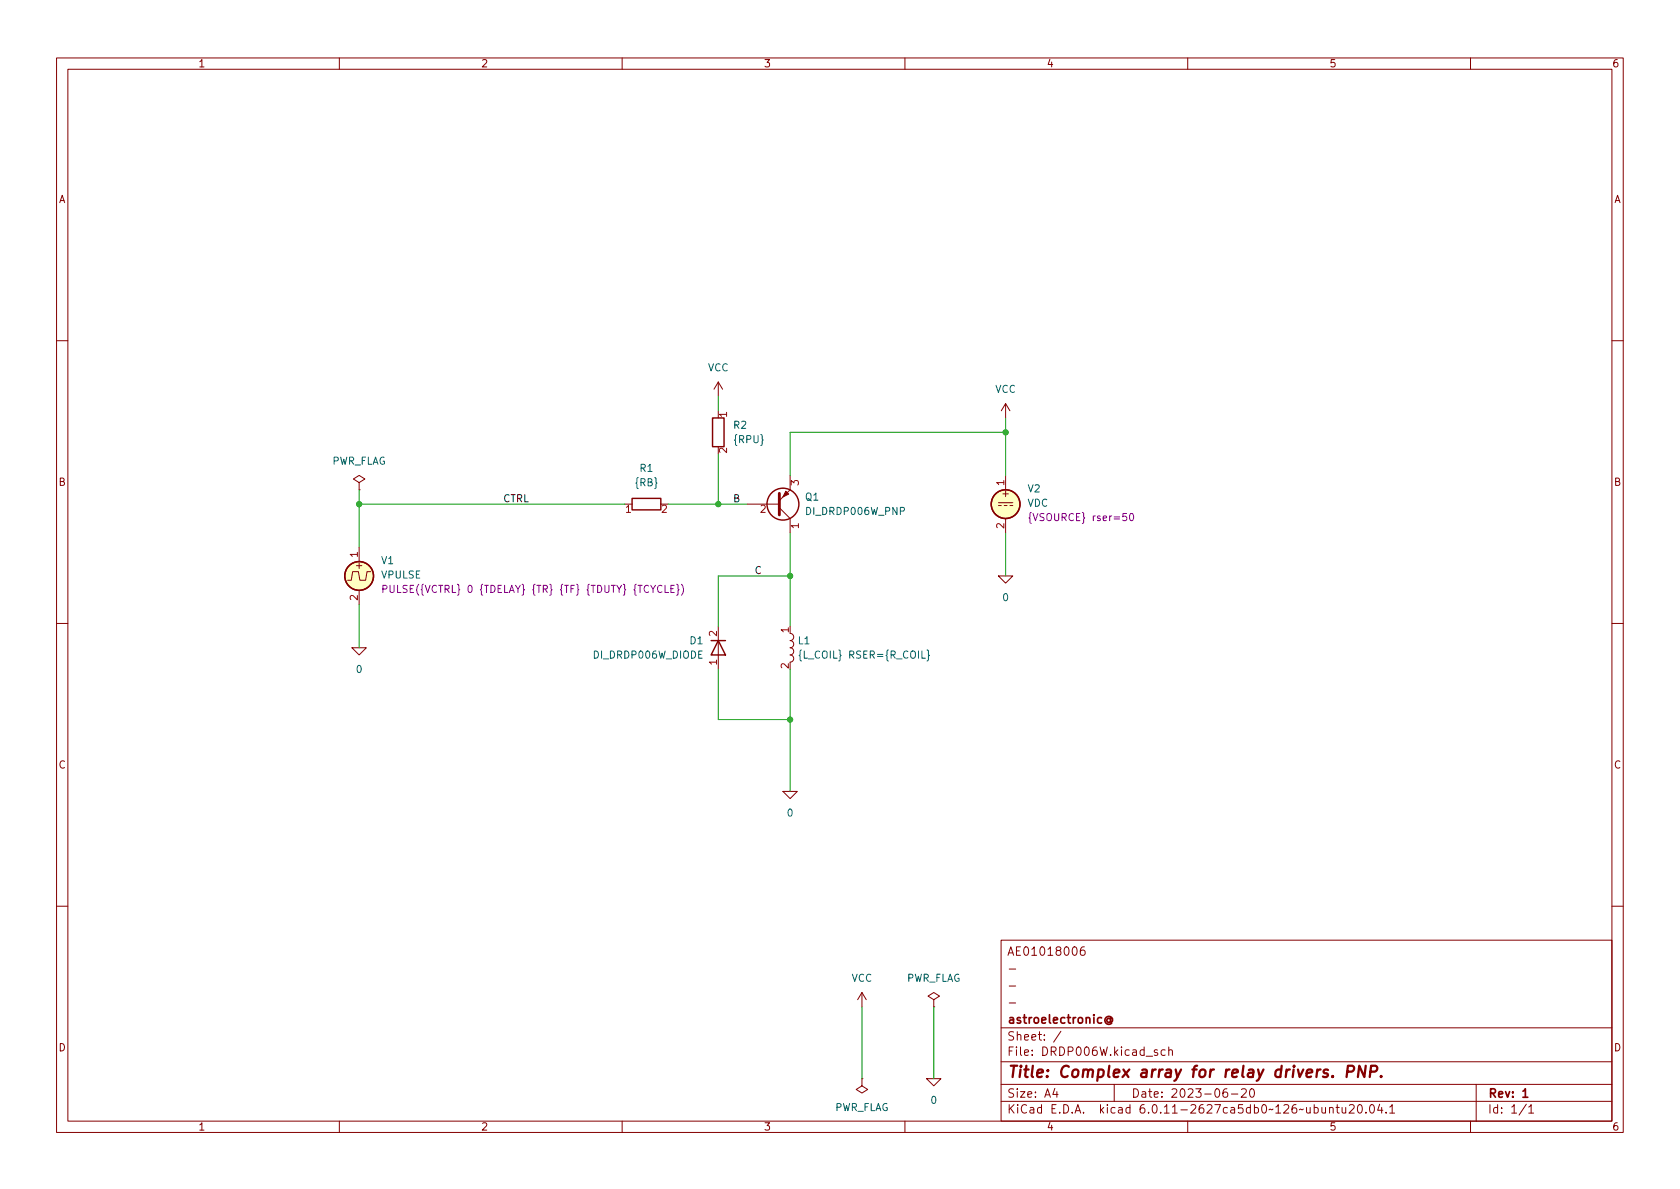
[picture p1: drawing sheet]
(kicad_sch (version 20211123) (generator eeschema)

 (paper "A4")

 (title_block
  (title "Complex array for relay drivers. PNP.")
  (date "2023-06-20")
  (rev "1")
  (company "astroelectronic@")
  (comment 1 "-")
  (comment 2 "-")
  (comment 3 "-")
  (comment 4 "AE01018006"))

 (lib_symbols
  (symbol "Device:L" (pin_names (offset 1.016) hide) (in_bom yes) (on_board yes)
   (property "Reference" "L" (id 0) (at -1.27 0 90) (effects (font (size 1.27 1.27))))
   (property "Value" "L" (id 1) (at 1.905 0 90) (effects (font (size 1.27 1.27))))
   (property "Footprint" "" (id 2) (at 0 0 0) (effects (font (size 1.27 1.27)) hide))
   (property "Datasheet" "~" (id 3) (at 0 0 0) (effects (font (size 1.27 1.27)) hide))
   (symbol "L_0_1"
    (arc (start 0 -2.54) (mid 0.635 -1.905) (end 0 -1.27) (stroke (width 0) (type default) (color 0 0 0 0)) (fill (type none)))
    (arc (start 0 -1.27) (mid 0.635 -0.635) (end 0 0) (stroke (width 0) (type default) (color 0 0 0 0)) (fill (type none)))
    (arc (start 0 0) (mid 0.635 0.635) (end 0 1.27) (stroke (width 0) (type default) (color 0 0 0 0)) (fill (type none)))
    (arc (start 0 1.27) (mid 0.635 1.905) (end 0 2.54) (stroke (width 0) (type default) (color 0 0 0 0)) (fill (type none))))
   (symbol "L_1_1"
    (pin passive line (at 0 3.81 270) (length 1.27) (name "1" (effects (font (size 1.27 1.27)))) (number "1" (effects (font (size 1.27 1.27)))))
    (pin passive line (at 0 -3.81 90) (length 1.27) (name "2" (effects (font (size 1.27 1.27)))) (number "2" (effects (font (size 1.27 1.27)))))))
  (symbol "Device:Q_PNP_CBE" (pin_names (offset 0) hide) (in_bom yes) (on_board yes)
   (property "Reference" "Q" (id 0) (at 5.08 1.27 0) (effects (font (size 1.27 1.27)) (justify left)))
   (property "Value" "Q_PNP_CBE" (id 1) (at 5.08 -1.27 0) (effects (font (size 1.27 1.27)) (justify left)))
   (property "Footprint" "" (id 2) (at 5.08 2.54 0) (effects (font (size 1.27 1.27)) hide))
   (property "Datasheet" "~" (id 3) (at 0 0 0) (effects (font (size 1.27 1.27)) hide))
   (symbol "Q_PNP_CBE_0_1"
    (polyline (pts (xy 0.635 0.635) (xy 2.54 2.54)) (stroke (width 0) (type default) (color 0 0 0 0)) (fill (type none)))
    (polyline (pts (xy 0.635 -0.635) (xy 2.54 -2.54) (xy 2.54 -2.54)) (stroke (width 0) (type default) (color 0 0 0 0)) (fill (type none)))
    (polyline (pts (xy 0.635 1.905) (xy 0.635 -1.905) (xy 0.635 -1.905)) (stroke (width 0.508) (type default) (color 0 0 0 0)) (fill (type none)))
    (polyline (pts (xy 2.286 -1.778) (xy 1.778 -2.286) (xy 1.27 -1.27) (xy 2.286 -1.778) (xy 2.286 -1.778)) (stroke (width 0) (type default) (color 0 0 0 0)) (fill (type outline)))
    (circle (center 1.27 0) (radius 2.8194) (stroke (width 0.254) (type default) (color 0 0 0 0)) (fill (type none))))
   (symbol "Q_PNP_CBE_1_1"
    (pin passive line (at 2.54 5.08 270) (length 2.54) (name "C" (effects (font (size 1.27 1.27)))) (number "1" (effects (font (size 1.27 1.27)))))
    (pin input line (at -5.08 0 0) (length 5.715) (name "B" (effects (font (size 1.27 1.27)))) (number "2" (effects (font (size 1.27 1.27)))))
    (pin passive line (at 2.54 -5.08 90) (length 2.54) (name "E" (effects (font (size 1.27 1.27)))) (number "3" (effects (font (size 1.27 1.27)))))))
  (symbol "Device:R" (pin_names (offset 0) hide) (in_bom yes) (on_board yes)
   (property "Reference" "R" (id 0) (at 2.032 0 90) (effects (font (size 1.27 1.27))))
   (property "Value" "R" (id 1) (at 0 0 90) (effects (font (size 1.27 1.27))))
   (property "Footprint" "" (id 2) (at -1.778 0 90) (effects (font (size 1.27 1.27)) hide))
   (property "Datasheet" "~" (id 3) (at 0 0 0) (effects (font (size 1.27 1.27)) hide))
   (symbol "R_0_1"
    (rectangle (start -1.016 -2.54) (end 1.016 2.54) (stroke (width 0.254) (type default) (color 0 0 0 0)) (fill (type none))))
   (symbol "R_1_1"
    (pin passive line (at 0 3.81 270) (length 1.27) (name "~" (effects (font (size 1.27 1.27)))) (number "1" (effects (font (size 1.27 1.27)))))
    (pin passive line (at 0 -3.81 90) (length 1.27) (name "~" (effects (font (size 1.27 1.27)))) (number "2" (effects (font (size 1.27 1.27)))))))
  (symbol "R_1" (pin_names (offset 0) hide) (in_bom yes) (on_board yes)
   (property "Reference" "R" (id 0) (at 2.032 0 90) (effects (font (size 1.27 1.27))))
   (property "Value" "R_1" (id 1) (at 0 0 90) (effects (font (size 1.27 1.27))))
   (property "Footprint" "" (id 2) (at -1.778 0 90) (effects (font (size 1.27 1.27)) hide))
   (property "Datasheet" "~" (id 3) (at 0 0 0) (effects (font (size 1.27 1.27)) hide))
   (symbol "R_1_0_1"
    (rectangle (start -1.016 -2.54) (end 1.016 2.54) (stroke (width 0.254) (type default) (color 0 0 0 0)) (fill (type none))))
   (symbol "R_1_1_1"
    (pin passive line (at 0 3.81 270) (length 1.27) (name "~" (effects (font (size 1.27 1.27)))) (number "1" (effects (font (size 1.27 1.27)))))
    (pin passive line (at 0 -3.81 90) (length 1.27) (name "~" (effects (font (size 1.27 1.27)))) (number "2" (effects (font (size 1.27 1.27)))))))
  (symbol "Simulation_SPICE:DIODE" (pin_names (offset 1.016) hide) (in_bom yes) (on_board yes)
   (property "Reference" "D" (id 0) (at 0 2.54 0) (effects (font (size 1.27 1.27))))
   (property "Value" "DIODE" (id 1) (at 0 -2.54 0) (effects (font (size 1.27 1.27))))
   (property "Footprint" "" (id 2) (at 0 0 0) (effects (font (size 1.27 1.27)) hide))
   (property "Datasheet" "~" (id 3) (at 0 0 0) (effects (font (size 1.27 1.27)) hide))
   (property "Spice_Netlist_Enabled" "Y" (id 4) (at 0 0 0) (effects (font (size 1.27 1.27)) (justify left) hide))
   (property "Spice_Primitive" "D" (id 5) (at 0 0 0) (effects (font (size 1.27 1.27)) (justify left) hide))
   (symbol "DIODE_0_1"
    (polyline (pts (xy 1.27 0) (xy -1.27 0)) (stroke (width 0) (type default) (color 0 0 0 0)) (fill (type none)))
    (polyline (pts (xy 1.27 1.27) (xy 1.27 -1.27)) (stroke (width 0.254) (type default) (color 0 0 0 0)) (fill (type none)))
    (polyline (pts (xy -1.27 -1.27) (xy -1.27 1.27) (xy 1.27 0) (xy -1.27 -1.27)) (stroke (width 0.254) (type default) (color 0 0 0 0)) (fill (type none))))
   (symbol "DIODE_1_1"
    (pin passive line (at -3.81 0 0) (length 2.54) (name "A" (effects (font (size 1.27 1.27)))) (number "1" (effects (font (size 1.27 1.27)))))
    (pin passive line (at 3.81 0 180) (length 2.54) (name "K" (effects (font (size 1.27 1.27)))) (number "2" (effects (font (size 1.27 1.27)))))))
  (symbol "Simulation_SPICE:VDC" (pin_names (offset 0.0254) hide) (in_bom yes) (on_board yes)
   (property "Reference" "V" (id 0) (at 2.54 2.54 0) (effects (font (size 1.27 1.27)) (justify left)))
   (property "Value" "VDC" (id 1) (at 2.54 0 0) (effects (font (size 1.27 1.27)) (justify left)))
   (property "Footprint" "" (id 2) (at 0 0 0) (effects (font (size 1.27 1.27)) hide))
   (property "Datasheet" "~" (id 3) (at 0 0 0) (effects (font (size 1.27 1.27)) hide))
   (property "Spice_Netlist_Enabled" "Y" (id 4) (at 0 0 0) (effects (font (size 1.27 1.27)) (justify left) hide))
   (property "Spice_Primitive" "V" (id 5) (at 0 0 0) (effects (font (size 1.27 1.27)) (justify left) hide))
   (property "Spice_Model" "dc(1)" (id 6) (at 2.54 -2.54 0) (effects (font (size 1.27 1.27)) (justify left)))
   (symbol "VDC_0_0"
    (polyline (pts (xy -1.27 0.254) (xy 1.27 0.254)) (stroke (width 0) (type default) (color 0 0 0 0)) (fill (type none)))
    (polyline (pts (xy -0.762 -0.254) (xy -1.27 -0.254)) (stroke (width 0) (type default) (color 0 0 0 0)) (fill (type none)))
    (polyline (pts (xy 0.254 -0.254) (xy -0.254 -0.254)) (stroke (width 0) (type default) (color 0 0 0 0)) (fill (type none)))
    (polyline (pts (xy 1.27 -0.254) (xy 0.762 -0.254)) (stroke (width 0) (type default) (color 0 0 0 0)) (fill (type none)))
    (text "+" (at 0 1.905 0) (effects (font (size 1.27 1.27)))))
   (symbol "VDC_0_1"
    (circle (center 0 0) (radius 2.54) (stroke (width 0.254) (type default) (color 0 0 0 0)) (fill (type background))))
   (symbol "VDC_1_1"
    (pin passive line (at 0 5.08 270) (length 2.54) (name "~" (effects (font (size 1.27 1.27)))) (number "1" (effects (font (size 1.27 1.27)))))
    (pin passive line (at 0 -5.08 90) (length 2.54) (name "~" (effects (font (size 1.27 1.27)))) (number "2" (effects (font (size 1.27 1.27)))))))
  (symbol "Simulation_SPICE:VPULSE" (pin_names (offset 0.0254) hide) (in_bom yes) (on_board yes)
   (property "Reference" "V" (id 0) (at 2.54 2.54 0) (effects (font (size 1.27 1.27)) (justify left)))
   (property "Value" "VPULSE" (id 1) (at 2.54 0 0) (effects (font (size 1.27 1.27)) (justify left)))
   (property "Footprint" "" (id 2) (at 0 0 0) (effects (font (size 1.27 1.27)) hide))
   (property "Datasheet" "~" (id 3) (at 0 0 0) (effects (font (size 1.27 1.27)) hide))
   (property "Spice_Netlist_Enabled" "Y" (id 4) (at 0 0 0) (effects (font (size 1.27 1.27)) (justify left) hide))
   (property "Spice_Primitive" "V" (id 5) (at 0 0 0) (effects (font (size 1.27 1.27)) (justify left) hide))
   (property "Spice_Model" "pulse(0 1 2n 2n 2n 50n 100n)" (id 6) (at 2.54 -2.54 0) (effects (font (size 1.27 1.27)) (justify left)))
   (symbol "VPULSE_0_0"
    (polyline (pts (xy -2.032 -0.762) (xy -1.397 -0.762) (xy -1.143 0.762) (xy -0.127 0.762) (xy 0.127 -0.762) (xy 1.143 -0.762) (xy 1.397 0.762) (xy 2.032 0.762)) (stroke (width 0) (type default) (color 0 0 0 0)) (fill (type none)))
    (text "+" (at 0 1.905 0) (effects (font (size 1.27 1.27)))))
   (symbol "VPULSE_0_1"
    (circle (center 0 0) (radius 2.54) (stroke (width 0.254) (type default) (color 0 0 0 0)) (fill (type background))))
   (symbol "VPULSE_1_1"
    (pin passive line (at 0 5.08 270) (length 2.54) (name "~" (effects (font (size 1.27 1.27)))) (number "1" (effects (font (size 1.27 1.27)))))
    (pin passive line (at 0 -5.08 90) (length 2.54) (name "~" (effects (font (size 1.27 1.27)))) (number "2" (effects (font (size 1.27 1.27)))))))
  (symbol "power:PWR_FLAG" (power) (pin_numbers hide) (pin_names (offset 0) hide) (in_bom yes) (on_board yes)
   (property "Reference" "#FLG" (id 0) (at 0 1.905 0) (effects (font (size 1.27 1.27)) hide))
   (property "Value" "PWR_FLAG" (id 1) (at 0 3.81 0) (effects (font (size 1.27 1.27))))
   (property "Footprint" "" (id 2) (at 0 0 0) (effects (font (size 1.27 1.27)) hide))
   (property "Datasheet" "~" (id 3) (at 0 0 0) (effects (font (size 1.27 1.27)) hide))
   (symbol "PWR_FLAG_0_0"
    (pin power_out line (at 0 0 90) (length 0) (name "pwr" (effects (font (size 1.27 1.27)))) (number "1" (effects (font (size 1.27 1.27))))))
   (symbol "PWR_FLAG_0_1"
    (polyline (pts (xy 0 0) (xy 0 1.27) (xy -1.016 1.905) (xy 0 2.54) (xy 1.016 1.905) (xy 0 1.27)) (stroke (width 0) (type default) (color 0 0 0 0)) (fill (type none)))))
  (symbol "power:VCC" (power) (pin_names (offset 0)) (in_bom yes) (on_board yes)
   (property "Reference" "#PWR" (id 0) (at 0 -3.81 0) (effects (font (size 1.27 1.27)) hide))
   (property "Value" "VCC" (id 1) (at 0 3.81 0) (effects (font (size 1.27 1.27))))
   (property "Footprint" "" (id 2) (at 0 0 0) (effects (font (size 1.27 1.27)) hide))
   (property "Datasheet" "" (id 3) (at 0 0 0) (effects (font (size 1.27 1.27)) hide))
   (symbol "VCC_0_1"
    (polyline (pts (xy -0.762 1.27) (xy 0 2.54)) (stroke (width 0) (type default) (color 0 0 0 0)) (fill (type none)))
    (polyline (pts (xy 0 0) (xy 0 2.54)) (stroke (width 0) (type default) (color 0 0 0 0)) (fill (type none)))
    (polyline (pts (xy 0 2.54) (xy 0.762 1.27)) (stroke (width 0) (type default) (color 0 0 0 0)) (fill (type none))))
   (symbol "VCC_1_1"
    (pin power_in line (at 0 0 90) (length 0) hide (name "VCC" (effects (font (size 1.27 1.27)))) (number "1" (effects (font (size 1.27 1.27)))))))
  (symbol "pspice:0" (power) (pin_names (offset 0)) (in_bom yes) (on_board yes)
   (property "Reference" "#GND" (id 0) (at 0 -2.54 0) (effects (font (size 1.27 1.27)) hide))
   (property "Value" "0" (id 1) (at 0 -1.778 0) (effects (font (size 1.27 1.27))))
   (property "Footprint" "" (id 2) (at 0 0 0) (effects (font (size 1.27 1.27)) hide))
   (property "Datasheet" "~" (id 3) (at 0 0 0) (effects (font (size 1.27 1.27)) hide))
   (symbol "0_0_1"
    (polyline (pts (xy -1.27 0) (xy 0 -1.27) (xy 1.27 0) (xy -1.27 0)) (stroke (width 0) (type default) (color 0 0 0 0)) (fill (type none))))
   (symbol "0_1_1"
    (pin power_in line (at 0 0 0) (length 0) hide (name "0" (effects (font (size 1.016 1.016)))) (number "1" (effects (font (size 1.016 1.016))))))))

 (junction (at 127 88.9) (diameter 0) (color 0 0 0 0))
 (junction (at 177.8 76.2) (diameter 0) (color 0 0 0 0))
 (junction (at 139.7 127) (diameter 0) (color 0 0 0 0))
 (junction (at 139.7 101.6) (diameter 0) (color 0 0 0 0))
 (junction (at 63.5 88.9) (diameter 0) (color 0 0 0 0))

 (wire (pts (xy 139.7 76.2) (xy 177.8 76.2)) (stroke (width 0) (type default) (color 0 0 0 0)))
 (wire (pts (xy 127 69.85) (xy 127 72.39)) (stroke (width 0) (type default) (color 0 0 0 0)))
 (wire (pts (xy 127 127) (xy 139.7 127)) (stroke (width 0) (type default) (color 0 0 0 0)))
 (wire (pts (xy 63.5 88.9) (xy 110.49 88.9)) (stroke (width 0) (type default) (color 0 0 0 0)))
 (wire (pts (xy 139.7 101.6) (xy 139.7 110.49)) (stroke (width 0) (type default) (color 0 0 0 0)))
 (wire (pts (xy 177.8 73.66) (xy 177.8 76.2)) (stroke (width 0) (type default) (color 0 0 0 0)))
 (wire (pts (xy 177.8 93.98) (xy 177.8 101.6)) (stroke (width 0) (type default) (color 0 0 0 0)))
 (wire (pts (xy 127 110.49) (xy 127 101.6)) (stroke (width 0) (type default) (color 0 0 0 0)))
 (wire (pts (xy 127 101.6) (xy 139.7 101.6)) (stroke (width 0) (type default) (color 0 0 0 0)))
 (wire (pts (xy 63.5 106.68) (xy 63.5 114.3)) (stroke (width 0) (type default) (color 0 0 0 0)))
 (wire (pts (xy 165.1 177.8) (xy 165.1 190.5)) (stroke (width 0) (type default) (color 0 0 0 0)))
 (wire (pts (xy 139.7 127) (xy 139.7 139.7)) (stroke (width 0) (type default) (color 0 0 0 0)))
 (wire (pts (xy 127 88.9) (xy 132.08 88.9)) (stroke (width 0) (type default) (color 0 0 0 0)))
 (wire (pts (xy 127 80.01) (xy 127 88.9)) (stroke (width 0) (type default) (color 0 0 0 0)))
 (wire (pts (xy 63.5 96.52) (xy 63.5 88.9)) (stroke (width 0) (type default) (color 0 0 0 0)))
 (wire (pts (xy 139.7 118.11) (xy 139.7 127)) (stroke (width 0) (type default) (color 0 0 0 0)))
 (wire (pts (xy 139.7 93.98) (xy 139.7 101.6)) (stroke (width 0) (type default) (color 0 0 0 0)))
 (wire (pts (xy 63.5 86.36) (xy 63.5 88.9)) (stroke (width 0) (type default) (color 0 0 0 0)))
 (wire (pts (xy 127 118.11) (xy 127 127)) (stroke (width 0) (type default) (color 0 0 0 0)))
 (wire (pts (xy 139.7 76.2) (xy 139.7 83.82)) (stroke (width 0) (type default) (color 0 0 0 0)))
 (wire (pts (xy 177.8 76.2) (xy 177.8 83.82)) (stroke (width 0) (type default) (color 0 0 0 0)))
 (wire (pts (xy 118.11 88.9) (xy 127 88.9)) (stroke (width 0) (type default) (color 0 0 0 0)))
 (wire (pts (xy 152.4 177.8) (xy 152.4 190.5)) (stroke (width 0) (type default) (color 0 0 0 0)))

 (label "CTRL" (at 88.9 88.9 0) (effects (font (size 1.27 1.27)) (justify left bottom)))
 (label "C" (at 133.35 101.6 0) (effects (font (size 1.27 1.27)) (justify left bottom)))
 (label "B" (at 129.54 88.9 0) (effects (font (size 1.27 1.27)) (justify left bottom)))

 (symbol (lib_id "Device:R") (at 127 76.2 0) (unit 1) (in_bom yes) (on_board yes) (fields_autoplaced)
  (property "Reference" "R2" (id 0) (at 129.54 74.9299 0) (effects (font (size 1.27 1.27)) (justify left)))
  (property "Value" "{RPU}" (id 1) (at 129.54 77.4699 0) (effects (font (size 1.27 1.27)) (justify left)))
  (property "Footprint" "" (id 2) (at 125.222 76.2 90) (effects (font (size 1.27 1.27)) hide))
  (property "Datasheet" "~" (id 3) (at 127 76.2 0) (effects (font (size 1.27 1.27)) hide)) (pin "1") (pin "2"))

 (symbol (lib_id "power:VCC") (at 177.8 73.66 0) (unit 1) (in_bom yes) (on_board yes) (fields_autoplaced)
  (property "Reference" "#PWR02" (id 0) (at 177.8 77.47 0) (effects (font (size 1.27 1.27)) hide))
  (property "Value" "VCC" (id 1) (at 177.8 68.58 0))
  (property "Footprint" "" (id 2) (at 177.8 73.66 0) (effects (font (size 1.27 1.27)) hide))
  (property "Datasheet" "" (id 3) (at 177.8 73.66 0) (effects (font (size 1.27 1.27)) hide)) (pin "1"))

 (symbol (lib_id "pspice:0") (at 165.1 190.5 0) (unit 1) (in_bom yes) (on_board yes) (fields_autoplaced)
  (property "Reference" "#GND05" (id 0) (at 165.1 193.04 0) (effects (font (size 1.27 1.27)) hide))
  (property "Value" "0" (id 1) (at 165.1 194.31 0))
  (property "Footprint" "" (id 2) (at 165.1 190.5 0) (effects (font (size 1.27 1.27)) hide))
  (property "Datasheet" "~" (id 3) (at 165.1 190.5 0) (effects (font (size 1.27 1.27)) hide)) (pin "1"))

 (symbol (lib_id "power:VCC") (at 127 69.85 0) (unit 1) (in_bom yes) (on_board yes) (fields_autoplaced)
  (property "Reference" "#PWR0101" (id 0) (at 127 73.66 0) (effects (font (size 1.27 1.27)) hide))
  (property "Value" "VCC" (id 1) (at 127 64.77 0))
  (property "Footprint" "" (id 2) (at 127 69.85 0) (effects (font (size 1.27 1.27)) hide))
  (property "Datasheet" "" (id 3) (at 127 69.85 0) (effects (font (size 1.27 1.27)) hide)) (pin "1"))

 (symbol (lib_id "power:PWR_FLAG") (at 165.1 177.8 0) (unit 1) (in_bom yes) (on_board yes) (fields_autoplaced)
  (property "Reference" "#FLG03" (id 0) (at 165.1 175.895 0) (effects (font (size 1.27 1.27)) hide))
  (property "Value" "PWR_FLAG" (id 1) (at 165.1 172.72 0))
  (property "Footprint" "" (id 2) (at 165.1 177.8 0) (effects (font (size 1.27 1.27)) hide))
  (property "Datasheet" "~" (id 3) (at 165.1 177.8 0) (effects (font (size 1.27 1.27)) hide)) (pin "1"))

 (symbol (lib_id "pspice:0") (at 177.8 101.6 0) (unit 1) (in_bom yes) (on_board yes) (fields_autoplaced)
  (property "Reference" "#GND02" (id 0) (at 177.8 104.14 0) (effects (font (size 1.27 1.27)) hide))
  (property "Value" "0" (id 1) (at 177.8 105.41 0))
  (property "Footprint" "" (id 2) (at 177.8 101.6 0) (effects (font (size 1.27 1.27)) hide))
  (property "Datasheet" "~" (id 3) (at 177.8 101.6 0) (effects (font (size 1.27 1.27)) hide)) (pin "1"))

 (symbol (lib_id "power:PWR_FLAG") (at 63.5 86.36 0) (unit 1) (in_bom yes) (on_board yes) (fields_autoplaced)
  (property "Reference" "#FLG01" (id 0) (at 63.5 84.455 0) (effects (font (size 1.27 1.27)) hide))
  (property "Value" "PWR_FLAG" (id 1) (at 63.5 81.28 0))
  (property "Footprint" "" (id 2) (at 63.5 86.36 0) (effects (font (size 1.27 1.27)) hide))
  (property "Datasheet" "~" (id 3) (at 63.5 86.36 0) (effects (font (size 1.27 1.27)) hide)) (pin "1"))

 (symbol (lib_id "power:VCC") (at 152.4 177.8 0) (unit 1) (in_bom yes) (on_board yes) (fields_autoplaced)
  (property "Reference" "#PWR03" (id 0) (at 152.4 181.61 0) (effects (font (size 1.27 1.27)) hide))
  (property "Value" "VCC" (id 1) (at 152.4 172.72 0))
  (property "Footprint" "" (id 2) (at 152.4 177.8 0) (effects (font (size 1.27 1.27)) hide))
  (property "Datasheet" "" (id 3) (at 152.4 177.8 0) (effects (font (size 1.27 1.27)) hide)) (pin "1"))

 (symbol (lib_id "Simulation_SPICE:VPULSE") (at 63.5 101.6 0) (unit 1) (in_bom yes) (on_board yes) (fields_autoplaced)
  (property "Reference" "V1" (id 0) (at 67.31 98.8701 0) (effects (font (size 1.27 1.27)) (justify left)))
  (property "Value" "VPULSE" (id 1) (at 67.31 101.4101 0) (effects (font (size 1.27 1.27)) (justify left)))
  (property "Footprint" "" (id 2) (at 63.5 101.6 0) (effects (font (size 1.27 1.27)) hide))
  (property "Datasheet" "~" (id 3) (at 63.5 101.6 0) (effects (font (size 1.27 1.27)) hide))
  (property "Spice_Netlist_Enabled" "Y" (id 4) (at 63.5 101.6 0) (effects (font (size 1.27 1.27)) (justify left) hide))
  (property "Spice_Primitive" "V" (id 5) (at 63.5 101.6 0) (effects (font (size 1.27 1.27)) (justify left) hide))
  (property "Spice_Model" "PULSE({VCTRL} 0 {TDELAY} {TR} {TF} {TDUTY} {TCYCLE})" (id 6) (at 67.31 103.9501 0) (effects (font (size 1.27 1.27)) (justify left))) (pin "1") (pin "2"))

 (symbol (lib_id "pspice:0") (at 63.5 114.3 0) (unit 1) (in_bom yes) (on_board yes) (fields_autoplaced)
  (property "Reference" "#GND01" (id 0) (at 63.5 116.84 0) (effects (font (size 1.27 1.27)) hide))
  (property "Value" "0" (id 1) (at 63.5 118.11 0))
  (property "Footprint" "" (id 2) (at 63.5 114.3 0) (effects (font (size 1.27 1.27)) hide))
  (property "Datasheet" "~" (id 3) (at 63.5 114.3 0) (effects (font (size 1.27 1.27)) hide)) (pin "1"))

 (symbol (lib_id "Device:L") (at 139.7 114.3 0) (unit 1) (in_bom yes) (on_board yes) (fields_autoplaced)
  (property "Reference" "L1" (id 0) (at 140.97 113.0299 0) (effects (font (size 1.27 1.27)) (justify left)))
  (property "Value" "{L_COIL} RSER={R_COIL}" (id 1) (at 140.97 115.5699 0) (effects (font (size 1.27 1.27)) (justify left)))
  (property "Footprint" "" (id 2) (at 139.7 114.3 0) (effects (font (size 1.27 1.27)) hide))
  (property "Datasheet" "~" (id 3) (at 139.7 114.3 0) (effects (font (size 1.27 1.27)) hide)) (pin "1") (pin "2"))

 (symbol (lib_id "power:PWR_FLAG") (at 152.4 190.5 180) (unit 1) (in_bom yes) (on_board yes) (fields_autoplaced)
  (property "Reference" "#FLG02" (id 0) (at 152.4 192.405 0) (effects (font (size 1.27 1.27)) hide))
  (property "Value" "PWR_FLAG" (id 1) (at 152.4 195.58 0))
  (property "Footprint" "" (id 2) (at 152.4 190.5 0) (effects (font (size 1.27 1.27)) hide))
  (property "Datasheet" "~" (id 3) (at 152.4 190.5 0) (effects (font (size 1.27 1.27)) hide)) (pin "1"))

 (symbol (lib_name "R_1") (lib_id "Device:R") (at 114.3 88.9 90) (unit 1) (in_bom yes) (on_board yes) (fields_autoplaced)
  (property "Reference" "R1" (id 0) (at 114.3 82.55 90))
  (property "Value" "{RB}" (id 1) (at 114.3 85.09 90))
  (property "Footprint" "" (id 2) (at 114.3 90.678 90) (effects (font (size 1.27 1.27)) hide))
  (property "Datasheet" "~" (id 3) (at 114.3 88.9 0) (effects (font (size 1.27 1.27)) hide)) (pin "1") (pin "2"))

 (symbol (lib_id "pspice:0") (at 139.7 139.7 0) (unit 1) (in_bom yes) (on_board yes) (fields_autoplaced)
  (property "Reference" "#GND04" (id 0) (at 139.7 142.24 0) (effects (font (size 1.27 1.27)) hide))
  (property "Value" "0" (id 1) (at 139.7 143.51 0))
  (property "Footprint" "" (id 2) (at 139.7 139.7 0) (effects (font (size 1.27 1.27)) hide))
  (property "Datasheet" "~" (id 3) (at 139.7 139.7 0) (effects (font (size 1.27 1.27)) hide)) (pin "1"))

 (symbol (lib_id "Simulation_SPICE:DIODE") (at 127 114.3 90) (unit 1) (in_bom yes) (on_board yes) (fields_autoplaced)
  (property "Reference" "D1" (id 0) (at 124.46 113.0299 90) (effects (font (size 1.27 1.27)) (justify left)))
  (property "Value" "DI_DRDP006W_DIODE" (id 1) (at 124.46 115.5699 90) (effects (font (size 1.27 1.27)) (justify left)))
  (property "Footprint" "" (id 2) (at 127 114.3 0) (effects (font (size 1.27 1.27)) hide))
  (property "Datasheet" "~" (id 3) (at 127 114.3 0) (effects (font (size 1.27 1.27)) hide))
  (property "Spice_Netlist_Enabled" "Y" (id 4) (at 127 114.3 0) (effects (font (size 1.27 1.27)) (justify left) hide))
  (property "Spice_Primitive" "D" (id 5) (at 127 114.3 0) (effects (font (size 1.27 1.27)) (justify left) hide))
  (property "Spice_Model" "DI_DRDP006W_DIODE" (id 6) (at 127 114.3 0) (effects (font (size 1.27 1.27)) hide))
  (property "Spice_Lib_File" "models/DRDP006W.spice.txt" (id 7) (at 127 114.3 0) (effects (font (size 1.27 1.27)) hide)) (pin "1") (pin "2"))

 (symbol (lib_id "Simulation_SPICE:VDC") (at 177.8 88.9 0) (unit 1) (in_bom yes) (on_board yes) (fields_autoplaced)
  (property "Reference" "V2" (id 0) (at 181.61 86.1701 0) (effects (font (size 1.27 1.27)) (justify left)))
  (property "Value" "VDC" (id 1) (at 181.61 88.7101 0) (effects (font (size 1.27 1.27)) (justify left)))
  (property "Footprint" "" (id 2) (at 177.8 88.9 0) (effects (font (size 1.27 1.27)) hide))
  (property "Datasheet" "~" (id 3) (at 177.8 88.9 0) (effects (font (size 1.27 1.27)) hide))
  (property "Spice_Netlist_Enabled" "Y" (id 4) (at 177.8 88.9 0) (effects (font (size 1.27 1.27)) (justify left) hide))
  (property "Spice_Primitive" "V" (id 5) (at 177.8 88.9 0) (effects (font (size 1.27 1.27)) (justify left) hide))
  (property "Spice_Model" "{VSOURCE} rser=50" (id 6) (at 181.61 91.2501 0) (effects (font (size 1.27 1.27)) (justify left))) (pin "1") (pin "2"))

 (symbol (lib_id "Device:Q_PNP_CBE") (at 137.16 88.9 0) (mirror x) (unit 1) (in_bom yes) (on_board yes) (fields_autoplaced)
  (property "Reference" "Q1" (id 0) (at 142.24 87.6299 0) (effects (font (size 1.27 1.27)) (justify left)))
  (property "Value" "DI_DRDP006W_PNP" (id 1) (at 142.24 90.1699 0) (effects (font (size 1.27 1.27)) (justify left)))
  (property "Footprint" "" (id 2) (at 142.24 91.44 0) (effects (font (size 1.27 1.27)) hide))
  (property "Datasheet" "~" (id 3) (at 137.16 88.9 0) (effects (font (size 1.27 1.27)) hide))
  (property "Spice_Primitive" "Q" (id 4) (at 137.16 88.9 0) (effects (font (size 1.27 1.27)) hide))
  (property "Spice_Model" "DI_DRDP006W_PNP" (id 5) (at 137.16 88.9 0) (effects (font (size 1.27 1.27)) hide))
  (property "Spice_Netlist_Enabled" "Y" (id 6) (at 137.16 88.9 0) (effects (font (size 1.27 1.27)) hide))
  (property "Spice_Lib_File" "models/DRDP006W.spice.txt" (id 7) (at 137.16 88.9 0) (effects (font (size 1.27 1.27)) hide)) (pin "1") (pin "2") (pin "3"))

 (sheet_instances (path "" (page "1")))

)
